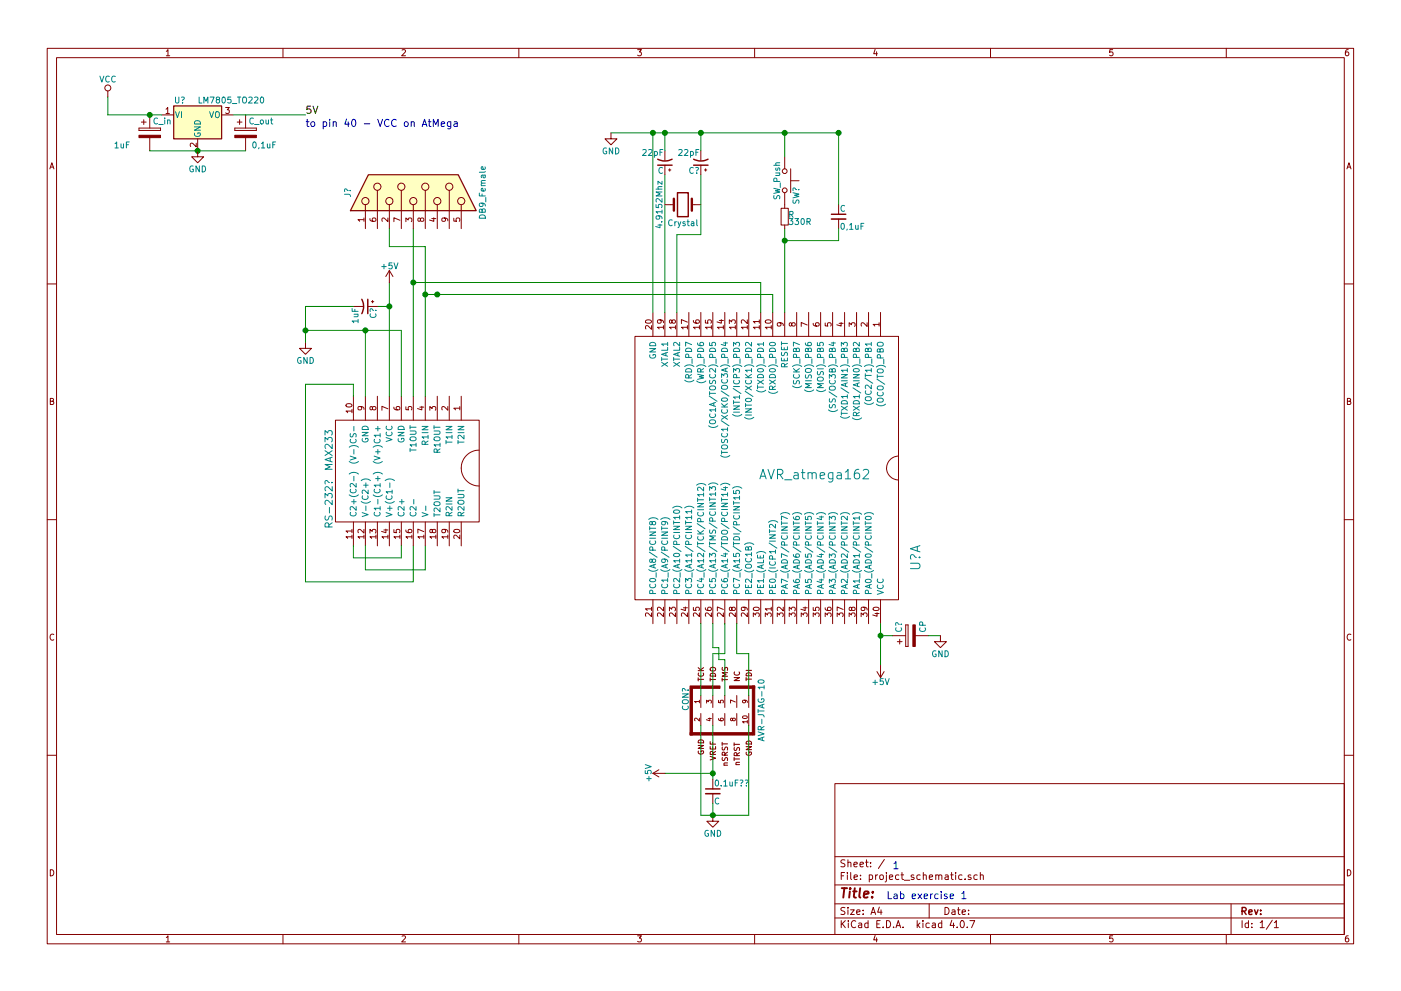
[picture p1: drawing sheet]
EESchema Schematic File Version 2
LIBS:power
LIBS:device
LIBS:switches
LIBS:relays
LIBS:motors
LIBS:transistors
LIBS:conn
LIBS:linear
LIBS:regul
LIBS:74xx
LIBS:cmos4000
LIBS:adc-dac
LIBS:memory
LIBS:xilinx
LIBS:microcontrollers
LIBS:dsp
LIBS:microchip
LIBS:analog_switches
LIBS:motorola
LIBS:texas
LIBS:intel
LIBS:audio
LIBS:interface
LIBS:digital-audio
LIBS:philips
LIBS:display
LIBS:cypress
LIBS:siliconi
LIBS:opto
LIBS:atmel
LIBS:contrib
LIBS:valves
LIBS:avr_atmega162
LIBS:project_schematic-cache
EELAYER 25 0
EELAYER END
$Descr A4 11693 8268
encoding utf-8
Sheet 1 1
Title ""
Date ""
Rev ""
Comp ""
Comment1 ""
Comment2 ""
Comment3 ""
Comment4 ""
$EndDescr
$Comp
L LM7805_TO220 U?
U 1 1
P 1650 950
F 0 "U?" H 1500 1075 50  0000 C CNN
F 1 "LM7805_TO220" H 1650 1075 50  0000 L CNN
F 2 "TO_SOT_Packages_THT:TO-220_Vertical" H 1650 1175 50  0001 C CIN
F 3 "" H 1650 900 50  0001 C CNN
	1    1650 950 
	1    0    0    -1  
$EndComp
$Comp
L CP C_in
U 1 1
P 1250 1100
F 0 "C_in" H 1275 1200 50  0000 L CNN
F 1 "1uF" H 950 1000 50  0000 L CNN
F 2 "" H 1288 950 50  0001 C CNN
F 3 "" H 1250 1100 50  0001 C CNN
	1    1250 1100
	1    0    0    -1  
$EndComp
$Comp
L CP C_out
U 1 1
P 2050 1100
F 0 "C_out" H 2075 1200 50  0000 L CNN
F 1 "0,1uF" H 2100 1000 50  0000 L CNN
F 2 "" H 2088 950 50  0001 C CNN
F 3 "" H 2050 1100 50  0001 C CNN
	1    2050 1100
	1    0    0    -1  
$EndComp
$Comp
L AVR_atmega162 U?
U 1 1
P 6550 4050
F 0 "U?" H 7150 5150 79  0000 C CNN
F 1 "AVR_atmega162" V 6450 4300 79  0000 C CNN
F 2 "" H 6450 3150 79  0001 C CNN
F 3 "" H 6450 3150 79  0001 C CNN
	1    6550 4050
	0    1    1    0   
$EndComp
$Comp
L CP C?
U 1 1
P 7600 5300
F 0 "C?" H 7625 5400 50  0000 L CNN
F 1 "CP" H 7625 5200 50  0000 L CNN
F 2 "" H 7638 5150 50  0001 C CNN
F 3 "" H 7600 5300 50  0001 C CNN
	1    7600 5300
	0    -1   -1   0   
$EndComp
Connection ~ 1250 950 
Wire Wire Line
	1950 950  2550 950 
Wire Wire Line
	7350 5300 7450 5300
Connection ~ 7350 5300
Wire Wire Line
	5450 1100 5450 2600
Wire Wire Line
	6550 1900 6550 2600
$Comp
L R_Small R
U 1 1
P 6550 1800
F 0 "R" H 6580 1820 50  0000 L CNN
F 1 "330R" H 6580 1760 50  0000 L CNN
F 2 "" H 6550 1800 50  0001 C CNN
F 3 "" H 6550 1800 50  0001 C CNN
	1    6550 1800
	1    0    0    -1  
$EndComp
$Comp
L C_Small C
U 1 1
P 7000 1800
F 0 "C" H 7010 1870 50  0000 L CNN
F 1 "0,1uF" H 7010 1720 50  0000 L CNN
F 2 "" H 7000 1800 50  0001 C CNN
F 3 "" H 7000 1800 50  0001 C CNN
	1    7000 1800
	1    0    0    -1  
$EndComp
Wire Wire Line
	6550 2000 7000 2000
Wire Wire Line
	7000 2000 7000 1900
Connection ~ 6550 2000
Wire Wire Line
	7000 1700 7000 1100
Connection ~ 7000 1100
$Comp
L SW_Push SW?
U 1 1
P 6550 1500
F 0 "SW?" H 6600 1600 50  0000 L CNN
F 1 "SW_Push" H 6550 1440 50  0000 C CNN
F 2 "" H 6550 1700 50  0001 C CNN
F 3 "" H 6550 1700 50  0001 C CNN
	1    6550 1500
	0    1    1    0   
$EndComp
Wire Wire Line
	6550 1300 6550 1100
Connection ~ 6550 1100
Wire Wire Line
	5550 1450 5550 2600
Wire Wire Line
	5650 1950 5650 2600
$Comp
L Crystal 4.9152Mhz
U 1 1
P 5700 1700
F 0 "4.9152Mhz" V 5500 1700 50  0000 C CNN
F 1 "Crystal" H 5700 1550 50  0000 C CNN
F 2 "" H 5700 1700 50  0001 C CNN
F 3 "" H 5700 1700 50  0001 C CNN
	1    5700 1700
	1    0    0    -1  
$EndComp
Wire Wire Line
	5650 1950 5850 1950
Wire Wire Line
	5850 1950 5850 1450
$Comp
L CP1_Small C
U 1 1
P 5550 1350
F 0 "C" H 5560 1420 50  0000 L CNN
F 1 "22pF" H 5560 1270 50  0000 L CNN
F 2 "" H 5550 1350 50  0001 C CNN
F 3 "" H 5550 1350 50  0001 C CNN
	1    5550 1350
	-1   0    0    1   
$EndComp
$Comp
L CP1_Small C?
U 1 1
P 5850 1350
F 0 "C?" H 5860 1420 50  0000 L CNN
F 1 "22pF" H 5860 1270 50  0000 L CNN
F 2 "" H 5850 1350 50  0001 C CNN
F 3 "" H 5850 1350 50  0001 C CNN
	1    5850 1350
	-1   0    0    1   
$EndComp
Wire Wire Line
	5550 1250 5550 1100
Connection ~ 5550 1100
Wire Wire Line
	5850 1250 5850 1100
Connection ~ 5850 1100
Connection ~ 1650 1250
$Comp
L GND #PWR?
U 1 1
P 1650 1250
F 0 "#PWR?" H 1650 1000 50  0001 C CNN
F 1 "GND" H 1650 1100 50  0000 C CNN
F 2 "" H 1650 1250 50  0001 C CNN
F 3 "" H 1650 1250 50  0001 C CNN
	1    1650 1250
	1    0    0    -1  
$EndComp
Wire Wire Line
	1250 1250 2050 1250
Wire Wire Line
	1350 950  900  950 
Wire Wire Line
	900  950  900  800 
$Comp
L VCC #PWR?
U 1 1
P 900 800
F 0 "#PWR?" H 900 650 50  0001 C CNN
F 1 "VCC" H 900 950 50  0000 C CNN
F 2 "" H 900 800 50  0001 C CNN
F 3 "" H 900 800 50  0001 C CNN
	1    900  800 
	1    0    0    -1  
$EndComp
Text Label 2550 950  0    60   ~ 0
5V
Wire Wire Line
	7000 1100 5100 1100
$Comp
L GND #PWR?
U 1 1
P 5100 1100
F 0 "#PWR?" H 5100 850 50  0001 C CNN
F 1 "GND" H 5100 950 50  0000 C CNN
F 2 "" H 5100 1100 50  0001 C CNN
F 3 "" H 5100 1100 50  0001 C CNN
	1    5100 1100
	1    0    0    -1  
$EndComp
Wire Wire Line
	7750 5300 7850 5300
$Comp
L GND #PWR?
U 1 1
P 7850 5300
F 0 "#PWR?" H 7850 5050 50  0001 C CNN
F 1 "GND" H 7850 5150 50  0000 C CNN
F 2 "" H 7850 5300 50  0001 C CNN
F 3 "" H 7850 5300 50  0001 C CNN
	1    7850 5300
	1    0    0    -1  
$EndComp
$Comp
L AVR-JTAG-10 CON?
U 1 1
P 6050 6000
F 0 "CON?" H 5880 6330 50  0000 C CNN
F 1 "AVR-JTAG-10" H 5710 5670 50  0000 L BNN
F 2 "AVR-JTAG-10" V 5480 6020 50  0001 C CNN
F 3 "" H 6050 6000 50  0001 C CNN
	1    6050 6000
	0    -1   1    0   
$EndComp
Wire Wire Line
	7350 5200 7350 5550
Text Notes 2550 1050 0    60   ~ 0
to pin 40 - VCC on AtMega
Wire Wire Line
	5850 5200 5850 5800
Wire Wire Line
	5950 5450 5950 5800
Wire Wire Line
	5950 5450 6050 5450
Wire Wire Line
	6050 5450 6050 5200
Wire Wire Line
	6250 5800 6250 5450
Wire Wire Line
	6250 5450 6150 5450
Wire Wire Line
	6150 5450 6150 5200
$Comp
L GND #PWR?
U 1 1
P 5950 6800
F 0 "#PWR?" H 5950 6550 50  0001 C CNN
F 1 "GND" H 5950 6650 50  0000 C CNN
F 2 "" H 5950 6800 50  0001 C CNN
F 3 "" H 5950 6800 50  0001 C CNN
	1    5950 6800
	1    0    0    -1  
$EndComp
Wire Wire Line
	6050 5800 6050 5500
Wire Wire Line
	6050 5500 6000 5500
Wire Wire Line
	6000 5500 6000 5400
Wire Wire Line
	6000 5400 5950 5400
Wire Wire Line
	5950 5400 5950 5200
Wire Wire Line
	5950 6050 5950 6500
$Comp
L C_Small 0.1uF??
U 1 1
P 5950 6600
F 0 "0.1uF??" H 5960 6670 50  0000 L CNN
F 1 "C" H 5960 6520 50  0000 L CNN
F 2 "" H 5950 6600 50  0001 C CNN
F 3 "" H 5950 6600 50  0001 C CNN
	1    5950 6600
	1    0    0    -1  
$EndComp
Wire Wire Line
	5850 6050 5850 6800
Wire Wire Line
	5850 6800 6250 6800
Wire Wire Line
	6250 6800 6250 6050
Wire Wire Line
	5950 6700 5950 6800
Connection ~ 5950 6800
Wire Wire Line
	5950 6450 5550 6450
Connection ~ 5950 6450
$Comp
L MAX233 RS-232?
U 1 1
P 3200 3900
F 0 "RS-232?" H 3500 3450 60  0000 C CNN
F 1 "MAX233" H 3050 3450 60  0000 C CNN
F 2 "" H 2250 4800 60  0001 C CNN
F 3 "" H 2250 4800 60  0001 C CNN
	1    3200 3900
	0    1    1    0   
$EndComp
Connection ~ 5450 1100
Wire Wire Line
	6350 2600 6350 2350
Wire Wire Line
	6350 2350 3450 2350
Wire Wire Line
	3450 1900 3450 3300
Wire Wire Line
	6450 2450 6450 2600
Wire Wire Line
	3550 2450 6450 2450
Connection ~ 3450 2350
Connection ~ 3650 2450
Wire Wire Line
	3550 4550 3550 4750
Wire Wire Line
	3550 4750 3050 4750
Wire Wire Line
	3050 4750 3050 4550
Wire Wire Line
	3450 4550 3450 4850
Wire Wire Line
	3450 4850 2550 4850
Wire Wire Line
	2550 4850 2550 3200
Wire Wire Line
	2550 3200 2950 3200
Wire Wire Line
	2950 3200 2950 3300
Wire Wire Line
	2950 4550 2950 4650
Wire Wire Line
	2950 4650 3350 4650
Wire Wire Line
	3350 4650 3350 4550
Wire Wire Line
	3250 2350 3250 3300
Wire Wire Line
	3250 2550 3150 2550
Connection ~ 3250 2550
$Comp
L CP1_Small C?
U 1 1
P 3050 2550
F 0 "C?" H 3060 2620 50  0000 L CNN
F 1 "1uF" H 3060 2470 50  0000 L CNN
F 2 "" H 3050 2550 50  0001 C CNN
F 3 "" H 3050 2550 50  0001 C CNN
	1    3050 2550
	0    1    1    0   
$EndComp
Wire Wire Line
	2550 2550 2950 2550
$Comp
L GND #PWR?
U 1 1
P 2550 2850
F 0 "#PWR?" H 2550 2600 50  0001 C CNN
F 1 "GND" H 2550 2700 50  0000 C CNN
F 2 "" H 2550 2850 50  0001 C CNN
F 3 "" H 2550 2850 50  0001 C CNN
	1    2550 2850
	1    0    0    -1  
$EndComp
Wire Wire Line
	2550 2550 2550 2850
Wire Wire Line
	3350 3300 3350 2750
Wire Wire Line
	3350 2750 2550 2750
Connection ~ 2550 2750
Wire Wire Line
	3050 3300 3050 2750
Connection ~ 3050 2750
$Comp
L +5V #PWR?
U 1 1
P 3250 2350
F 0 "#PWR?" H 3250 2200 50  0001 C CNN
F 1 "+5V" H 3250 2490 50  0000 C CNN
F 2 "" H 3250 2350 50  0001 C CNN
F 3 "" H 3250 2350 50  0001 C CNN
	1    3250 2350
	1    0    0    -1  
$EndComp
$Comp
L +5V #PWR?
U 1 1
P 5550 6450
F 0 "#PWR?" H 5550 6300 50  0001 C CNN
F 1 "+5V" H 5550 6590 50  0000 C CNN
F 2 "" H 5550 6450 50  0001 C CNN
F 3 "" H 5550 6450 50  0001 C CNN
	1    5550 6450
	0    -1   -1   0   
$EndComp
$Comp
L +5V #PWR?
U 1 1
P 7350 5550
F 0 "#PWR?" H 7350 5400 50  0001 C CNN
F 1 "+5V" H 7350 5690 50  0000 C CNN
F 2 "" H 7350 5550 50  0001 C CNN
F 3 "" H 7350 5550 50  0001 C CNN
	1    7350 5550
	1    0    0    1   
$EndComp
Text Notes 7450 7250 0    60   ~ 0
1
Text Notes 7400 7500 0    60   ~ 0
Lab exercise 1
Connection ~ 3550 2450
$Comp
L DB9_Female J?
U 1 1
P 3450 1600
F 0 "J?" H 3450 2150 50  0000 C CNN
F 1 "DB9_Female" H 3450 1025 50  0000 C CNN
F 2 "" H 3450 1600 50  0001 C CNN
F 3 "" H 3450 1600 50  0001 C CNN
	1    3450 1600
	0    -1   -1   0   
$EndComp
Wire Wire Line
	3550 3300 3550 2050
Wire Wire Line
	3550 2050 3250 2050
Wire Wire Line
	3250 2050 3250 1900
$EndSCHEMATC
